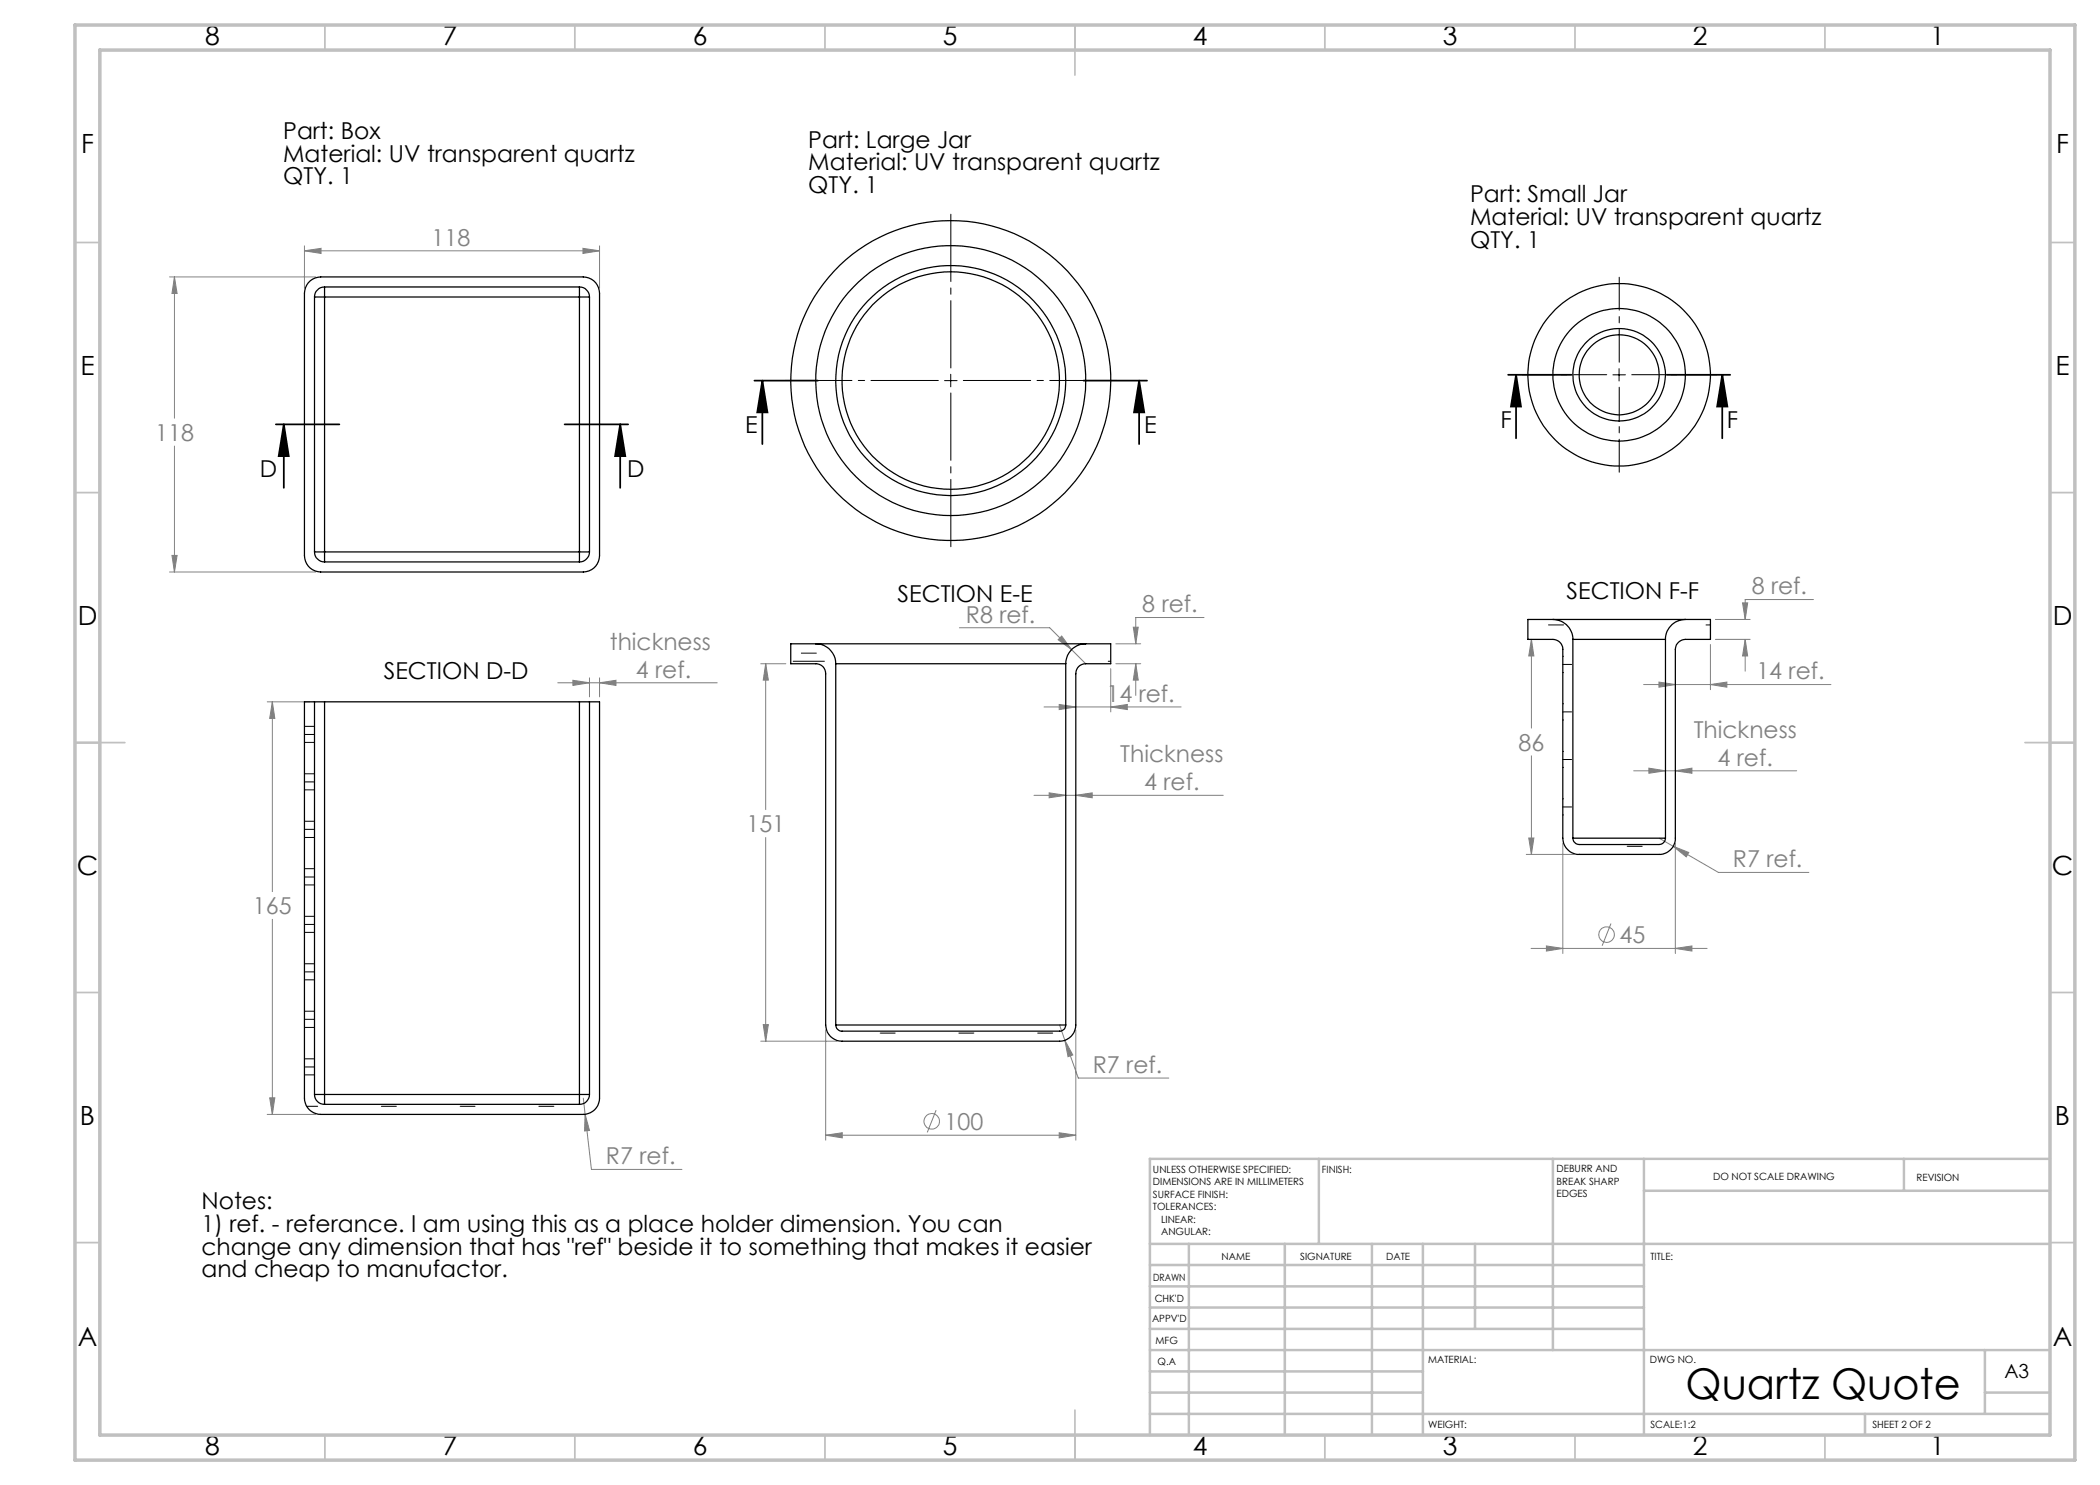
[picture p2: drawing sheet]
<svg xmlns="http://www.w3.org/2000/svg" width="420mm" height="297mm" viewBox="0 0 420 297" stroke-linecap="round" stroke-linejoin="round" font-family="sans-serif">
<g fill="none" stroke="#808080" stroke-width=".2">
<path d="M33.9 55.4h29.2M34.9 55.4l.5 3.3h-1zM34.9 55.4v28.2M60.9 50.2l3.3-.5v1zM60.9 49.2v8.4M60.9 50.2h59M116.6 49.7l3.3 .5-3.3 .5zM119.9 49.2v8.4M34.9 89.2v25.2M33.9 114.4h29.2M34.4 111.1h1l-.5 3.3zM362.7 119.9h-13.7v4"/>
<path d="M111.5 136.6h31.9M114.6 136.1l3.3 .5-3.3 .5zM117.9 135.6v3.8M119.9 135.6v3.8M119.9 136.6l3.3-.5v1zM152.2 132.7h5M153.1 132.7v29.2M153.1 132.7l.6 3.3h-1.1zM191.9 125.6h18l7.2 7.1M212.3 127.2l2 2.7-2.7-2zM222.1 133.7v8.7M223.2 132.7h4.9"/>
<path d="M223.2 128.8h4.9M226.7 125.4h.9l-.4 3.4zM227.2 132.7v6.4M227.2 132.7l.4 3.3h-.9zM240.8 123.5h-13.6v5.3M306.3 127.9l.5 3.3h-1zM306.3 127.9v17.7M328.7 136.9h37.5M331.8 136.4l3.3 .5-3.3 .5zM342.1 136.9l3.3-.5v1zM342.1 128.9v9M343.1 123.9h6.9"/>
<path d="M343.1 127.9h6.9M348.5 120.6h1l-.5 3.3zM349 127.9l.5 3.3h-1zM349 127.9v6.3M53.4 140.4h8.5M54.5 140.4v37.9M54.5 140.4l.5 3.3h-1.1zM206.8 159.1h37.9M208.8 141.4h27.4M209.8 158.6l3.3 .5-3.3 .5zM211.8 140.9l3.4 .5-3.4 .5zM215.2 159.1l3.2-.5v1z"/>
<path d="M222.1 141.4l3.4-.5v1zM306.3 151.2v19.7M326.7 154.2h32.6M329.8 153.6l3.3 .6-3.3 .5zM335.1 154.2l3.3-.6v1.1zM153.1 167.5v40.7M305.3 170.9h9.5M305.8 167.6h1l-.5 3.3zM312.6 168.7v22M331.8 167.6l2.8 1.7M334.6 169.3l9.1 5.2h18.1M334.6 169.3l3.1 1.2-.4 .9z"/>
<path d="M335.1 168.7v22M54.5 183.9v39M306.2 189.7h35.2M309.3 189.2l3.3 .5-3.3 .5zM322.2 184.7l-1.8 4.5M335.1 189.7l3.3-.5v1zM53.9 219.6h1.1l-.5 3.3zM116.7 219.6l.3 3.2M152.2 208.2h15.2M152.6 204.9h1.1l-.6 3.3zM165.1 206v22M211.9 205l1.1 3.1"/>
<path d="M213 208.1l1.6 2.9-1 .3zM213 208.1l2.7 7.5h18.1M215.2 206v22M53.4 222.9h9.7M117 222.8l1.3 11.1h18.1M117 222.8l.9 3.3-1 .1zM165.1 227h50.1M165.1 227l3.4-.4v1zM187.2 222l-1.7 4.5M211.8 226.6l3.4 .4-3.4 .6z"/>
<circle cx="321.3" cy="186.9" r="1.55"/>
<circle cx="186.3" cy="224.3" r="1.56"/>
</g>
<g fill="none" stroke="#000" stroke-width=".35">
<path d="M150.9 76.1h12.7M152.5 76.1l1 6.4h-2.1zM152.5 76.1v12.7M216.7 76.1h12.7M227.8 76.1l1 6.4h-2zM227.8 76.1v12.7M301.6 75h12.7M303.2 75l1 6.3h-2zM303.2 75v12.7M333.3 75h12.7M344.5 75l1 6.3h-2.1zM344.5 75v12.7"/>
<path d="M55.2 84.9h12.7M56.8 84.9l.9 6.3h-2zM56.8 84.9v12.7M112.9 84.9h12.7M124 84.9l1.1 6.3h-2.1zM124 84.9v12.7"/>
</g>
<path d="M187.7 76.1h-30.8M190.2 73.6v-30.8M190.2 78.6v30.7M192.7 76.1h30.7" fill="none" stroke="#000" stroke-width=".2" stroke-dasharray="15.2 1.3 1.3 1.3" stroke-dashoffset="1.8"/>
<path d="M321.3 74.9h-17M323.8 72.4v-17M323.8 77.4v17M326.3 74.9h17" fill="none" stroke="#000" stroke-width=".2" stroke-dasharray="15.2 1.3 1.3 1.3" stroke-dashoffset="8.6"/>
<path d="M188.9 76.1h2.5M190.1 74.9v2.5M322.6 75h2.5M323.8 73.7v2.5" fill="none" stroke="#000" stroke-width=".2"/>
<g fill="none" stroke="#c0c0c0" stroke-width=".35">
<path d="M65 5v5M115 5v5M165 5v5M215 5v10M265 5v5M315 5v5M365 5v5M15 48.5h5M410 48.5h5M15 98.5h5M410 98.5h5M15 148.5h10"/>
<path d="M405 148.5h10M15 198.5h5M410 198.5h5M15 248.5h5M410 248.5h5M65 287v5M115 287v5M165 287v5M215 282v10M265 287v5M315 287v5M365 287v5"/>
</g>
<g fill="none" stroke="#c0c0c0" stroke-width=".5">
<path d="M263.8 231.8v17M310.6 231.8v38.2M328.8 231.8v55.2M328.8 238.2h81.2M380.8 231.8v6.4M410 231.8h-180v55.2M230 248.8h180M230 257.3h98.8M230 253h98.8M237.8 248.8v38.2M257 248.8v38.2M274.4 248.8v38.2"/>
<path d="M284.6 248.8v38.2M295 248.8v17M230 265.8h98.8M230 261.5h98.8M230 278.5h54.6M230 274.3h54.6M230 270h180M397 278.5h13M397 270v12.8M230 282.8h180M373 282.8v4.2"/>
</g>
<path d="M15 5h400v287h-400zM20 10h390v277h-390z" fill="none" stroke="#c0c0c0" stroke-width=".7"/>
<path d="M124 84.9l1.1 6.3h-2.1zM56.8 84.9l.9 6.3h-2zM227.8 76.1l1 6.4h-2zM152.5 76.1l1 6.4h-2.1zM344.5 75l1 6.3h-2.1zM303.2 75l1 6.3h-2z" fill="#000"/>
<path d="M34.9 55.4l.5 3.3h-1zM34.4 111.1h1l-.5 3.3zM60.9 50.2l3.3-.5v1zM116.6 49.7l3.3 .5-3.3 .5zM54.5 140.4l.5 3.3h-1.1zM53.9 219.6h1.1l-.5 3.3zM117 222.8l-.1 3.4 1-.1zM114.6 136.1l3.3 .5-3.3 .5zM119.9 136.6l3.3-.5v1zM165.1 227l3.4-.4v1zM211.8 226.6l3.4 .4-3.4 .6zM153.1 132.7l.6 3.3h-1.1zM152.6 204.9h1.1l-.6 3.3zM226.7 125.4h.9l-.4 3.4zM227.2 132.7l.4 3.3h-.9zM211.8 140.9l3.4 .5-3.4 .5zM222.1 141.4l3.4-.5v1zM213 208.1l.6 3.2 1-.3zM209.8 158.6l3.3 .5-3.3 .5zM215.2 159.1l3.2-.5v1zM212.3 127.2l-.7 .7 2.7 2zM309.3 189.2l3.3 .5-3.3 .5zM335.1 189.7l3.3-.5v1zM305.8 167.6h1l-.5 3.3zM306.3 127.9l.5 3.3h-1zM331.8 136.4l3.3 .5-3.3 .5zM342.1 136.9l3.3-.5v1zM348.5 120.6h1l-.5 3.3zM349 127.9l.5 3.3h-1zM334.6 169.3l2.7 2.1 .4-.9zM329.8 153.6l3.3 .6-3.3 .5zM335.1 154.2l3.3-.6v1.1z" fill="#808080"/>
<g fill="none" stroke="#000" stroke-width=".25">
<path d="M61.7 56.5a3.4 3.4 0 0 1 2.4-1.1h52.6a3.3 3.3 0 0 1 3.2 3.2v52.6a3.3 3.3 0 0 1-3.2 3.2h-52.6a3.3 3.3 0 0 1-3.2-3.2v-52.6a3.4 3.4 0 0 1 .8-2.1zM62.9 59.4h2M62.9 59.4v51M64.9 57.4a2.05 2.05 0 0 0-2 2M64.9 57.4v2M64.9 57.4h51M64.9 59.4v51M64.9 59.4h51M115.9 57.4a2.05 2.05 0 0 1 2 2M115.9 59.4h2M115.9 57.4v2M115.9 59.4v51"/>
<path d="M117.9 59.4v51M62.9 110.4a2.05 2.05 0 0 0 2 2M62.9 110.4h2M64.9 110.4v2M64.9 112.4h51M64.9 110.4h51M115.9 110.4v2M115.9 110.4h2M117.9 110.4a2.05 2.05 0 0 1-2 2M163.2 128.8h-5v3.9h5a1.93 1.93 0 0 1 1.9 2.1v70.2a3.3 3.3 0 0 0 3.3 3.2h43.5a3.3 3.3 0 0 0 3.3-3.2v-70.2a1.93 1.93 0 0 1 1.9-2.1h5v-3.9h-5M163.2 128.8a3.9 3.9 0 0 1 3.9 3.9M163.2 128.8h53.9"/>
<path d="M167.1 132.7h46M167.1 132.7v72.3M213.1 132.7v72.3M217.1 128.8a3.9 3.9 0 0 0-4 3.9M310.6 123.9h-5v4h5a1.99 1.99 0 0 1 2 2v37.7a3.3 3.3 0 0 0 3.2 3.3h16a3.2 3.2 0 0 0 3.3-3.3v-37.7a2.05 2.05 0 0 1 2-2h5v-4h-5M310.6 123.9a4 4 0 0 1 4 4M310.6 123.9h26.5M314.6 127.9h18.5M314.6 127.9v39.7M333.1 127.9v39.7M337.1 123.9a4 4 0 0 0-4 4M62.9 140.4h-2v79.2a3.3 3.3 0 0 0 3.2 3.3h52.6a3.3 3.3 0 0 0 3.2-3.3v-79.2h-2"/>
<path d="M62.9 140.4h2M62.9 140.4v78.5M64.9 140.4v78.5M64.9 140.4h51M115.9 140.4h2M115.9 140.4v78.5M117.9 140.4v78.5M314.6 167.6a1.33 1.33 0 0 0 1.2 1.3h16a1.33 1.33 0 0 0 1.3-1.3M314.6 167.6h18.5M62.9 218.9a1.99 1.99 0 0 0 2 2M62.9 218.9h2M64.9 218.9v2"/>
<path d="M64.9 218.9h51M115.9 218.9h2M115.9 218.9v2M117.9 218.9a1.99 1.99 0 0 1-2 2M167.1 205a1.26 1.26 0 0 0 1.3 1.2h43.5a1.21 1.21 0 0 0 1.2-1.2M167.1 205h46M64.9 220.9h51"/>
<circle cx="190.1" cy="76.1" r="23"/>
<circle cx="190.1" cy="76.1" r="21.8"/>
<circle cx="190.2" cy="76.1" r="27"/>
<circle cx="190.2" cy="76.1" r="32"/>
<circle cx="323.8" cy="75" r="9.2"/>
<circle cx="323.8" cy="75" r="13.3"/>
<circle cx="323.8" cy="75" r="18.2"/>
<circle cx="323.8" cy="75" r="8"/>
</g>
<g fill="none" stroke="#000" stroke-width=".2">
<path d="M158.6 132.3h6.3M160.3 130.6h3M221.7 132.3h.4M309.7 125h3M312.6 132.9h1.7M312.6 131.3h.1M312.6 134.5h.1M341.2 125h.9M60.9 146.9h2M60.9 156.4h2M60.9 145.3h2M60.9 154.8h2"/>
<path d="M60.9 148.5h2M60.9 158h2M312.6 142.4h1.7M312.6 151.9h1.7M312.6 140.8h.1M312.6 150.3h.1M312.6 159.8h.1M312.6 144h.1M312.6 153.5h.1M60.9 165.9h2M60.9 175.4h2M60.9 164.2h2"/>
<path d="M60.9 173.7h2M60.9 167.5h2M60.9 177h2M312.6 161.4h1.7M312.6 163h.1M325.4 169.3h3M60.9 184.9h2M60.9 194.4h2M60.9 183.3h2M60.9 192.8h2M60.9 186.5h2M60.9 196h2"/>
<path d="M60.9 203.9h2M60.9 213.4h2M60.9 202.2h2M60.9 211.8h2M60.9 205.5h2M60.9 215h2M176 206.6h3M191.8 206.6h3M207.5 206.6h3M61.3 221.3h2.2M76.3 221.3h3M92 221.3h3"/>
<path d="M107.8 221.3h3"/>
</g>
<text font-size="8.5" x="337.1" y="279.7">Quartz Quote</text>
<g font-size="5.3">
<text x="41" y="8.9">8</text>
<text x="88.5" y="8.9">7</text>
<text x="138.5" y="8.9">6</text>
<text x="188.5" y="8.9">5</text>
<text x="238.5" y="8.9">4</text>
<text x="288.5" y="8.9">3</text>
<text x="338.5" y="8.9">2</text>
<text x="386" y="8.9">1</text>
<text x="16.2" y="30.7">F</text>
<text x="411.2" y="30.7">F</text>
<text x="16.1" y="74.9">E</text>
<text x="411.1" y="74.9">E</text>
<text x="15.5" y="124.9">D</text>
<text x="410.5" y="124.9">D</text>
<text x="15.4" y="174.9">C</text>
<text x="410.4" y="174.9">C</text>
<text x="16" y="224.9">B</text>
<text x="411" y="224.9">B</text>
<text x="15.5" y="269.2">A</text>
<text x="410.5" y="269.2">A</text>
<text x="41" y="290.9">8</text>
<text x="88.5" y="290.9">7</text>
<text x="138.5" y="290.9">6</text>
<text x="188.5" y="290.9">5</text>
<text x="238.5" y="290.9">4</text>
<text x="288.5" y="290.9">3</text>
<text x="338.5" y="290.9">2</text>
<text x="386" y="290.9">1</text>
</g>
<g font-size="4.7">
<text x="56.6" y="27.8">Part: Box</text>
<text x="161.7" y="29.5">Part: Large Jar</text>
<text x="56.6" y="32.4">Material: UV transparent quartz</text>
<text x="161.7" y="34.1">Material: UV transparent quartz</text>
<text x="56.6" y="36.9">QTY. 1</text>
<text x="161.7" y="38.6">QTY. 1</text>
<text x="294" y="40.5">Part: Small Jar</text>
<text x="294" y="45">Material: UV transparent quartz</text>
<text x="294" y="49.5">QTY. 1</text>
<text x="149" y="86.7">E</text>
<text x="228.8" y="86.7">E</text>
<text x="300.1" y="85.5">F</text>
<text x="345.4" y="85.5">F</text>
<text x="52" y="95.5">D</text>
<text x="125.4" y="95.5">D</text>
<text x="313.3" y="119.9">SECTION F-F</text>
<text x="179.5" y="120.3">SECTION E-E</text>
<text x="76.8" y="135.9">SECTION D-D</text>
<text x="40.3" y="241.9">Notes:</text>
<text x="40.3" y="246.4">1) ref. - referance. I am using this as a place holder dimension. You can</text>
<text x="40.3" y="250.9">change any dimension that has &quot;ref&quot; beside it to something that makes it easier</text>
<text x="40.3" y="255.5">and cheap to manufactor.</text>
</g>
<g font-size="4.7" fill="#808080">
<text x="86.3" y="49.1">118</text>
<text x="31" y="88.2">118</text>
<text x="350.3" y="118.9">8 ref.</text>
<text x="193.2" y="124.5">R8 ref.</text>
<text x="228.5" y="122.5">8 ref.</text>
<text x="122" y="130">thickness</text>
<text x="127.2" y="135.5">4 ref.</text>
<text x="351.3" y="135.9">14 ref.</text>
<text x="221.3" y="140.4">14 ref.</text>
<text x="338.7" y="147.6">Thickness</text>
<text x="224.1" y="152.5">Thickness</text>
<text x="303.7" y="150.1">86</text>
<text x="343.5" y="153.1">4 ref.</text>
<text x="228.8" y="158">4 ref.</text>
<text x="149.3" y="166.4">151</text>
<text x="346.6" y="173.5">R7 ref.</text>
<text x="50.6" y="182.8">165</text>
<text x="323.9" y="188.6">45</text>
<text x="218.6" y="214.6">R7 ref.</text>
<text x="188.9" y="226">100</text>
<text x="121.2" y="232.9">R7 ref.</text>
</g>
<text font-size="3.9" x="400.9" y="275.5">A3</text>
<g font-size="2">
<text x="230.6" y="234.6">UNLESS OTHERWISE SPECIFIED:</text>
<text x="230.6" y="237.1">DIMENSIONS ARE IN MILLIMETERS</text>
<text x="230.6" y="239.6">SURFACE FINISH:</text>
<text x="264.4" y="234.6">FINISH:</text>
<text x="311.3" y="234.5">DEBURR AND</text>
<text x="311.3" y="237">BREAK SHARP</text>
<text x="311.3" y="239.5">EDGES</text>
<text x="342.6" y="236">DO NOT SCALE DRAWING</text>
<text x="383.3" y="236.2">REVISION</text>
<text x="230.6" y="242.1">TOLERANCES:</text>
<text x="232.2" y="244.6">LINEAR:</text>
<text x="232.2" y="247.1">ANGULAR:</text>
<text x="244.3" y="252">NAME</text>
<text x="260" y="251.9">SIGNATURE</text>
<text x="277.2" y="251.9">DATE</text>
<text x="330.1" y="251.9">TITLE:</text>
<text x="230.6" y="256.1">DRAWN</text>
<text x="230.9" y="260.3">CHK'D</text>
<text x="230.4" y="264.4">APPV'D</text>
<text x="231.1" y="268.8">MFG</text>
<text x="231.5" y="273">Q.A</text>
<text x="285.6" y="272.5">MATERIAL:</text>
<text x="330" y="272.5">DWG NO.</text>
<text x="285.6" y="285.5">WEIGHT:</text>
<text x="330.1" y="285.6">SCALE:1:2</text>
<text x="374.5" y="285.6">SHEET 2 OF 2</text>
</g>
</svg>
